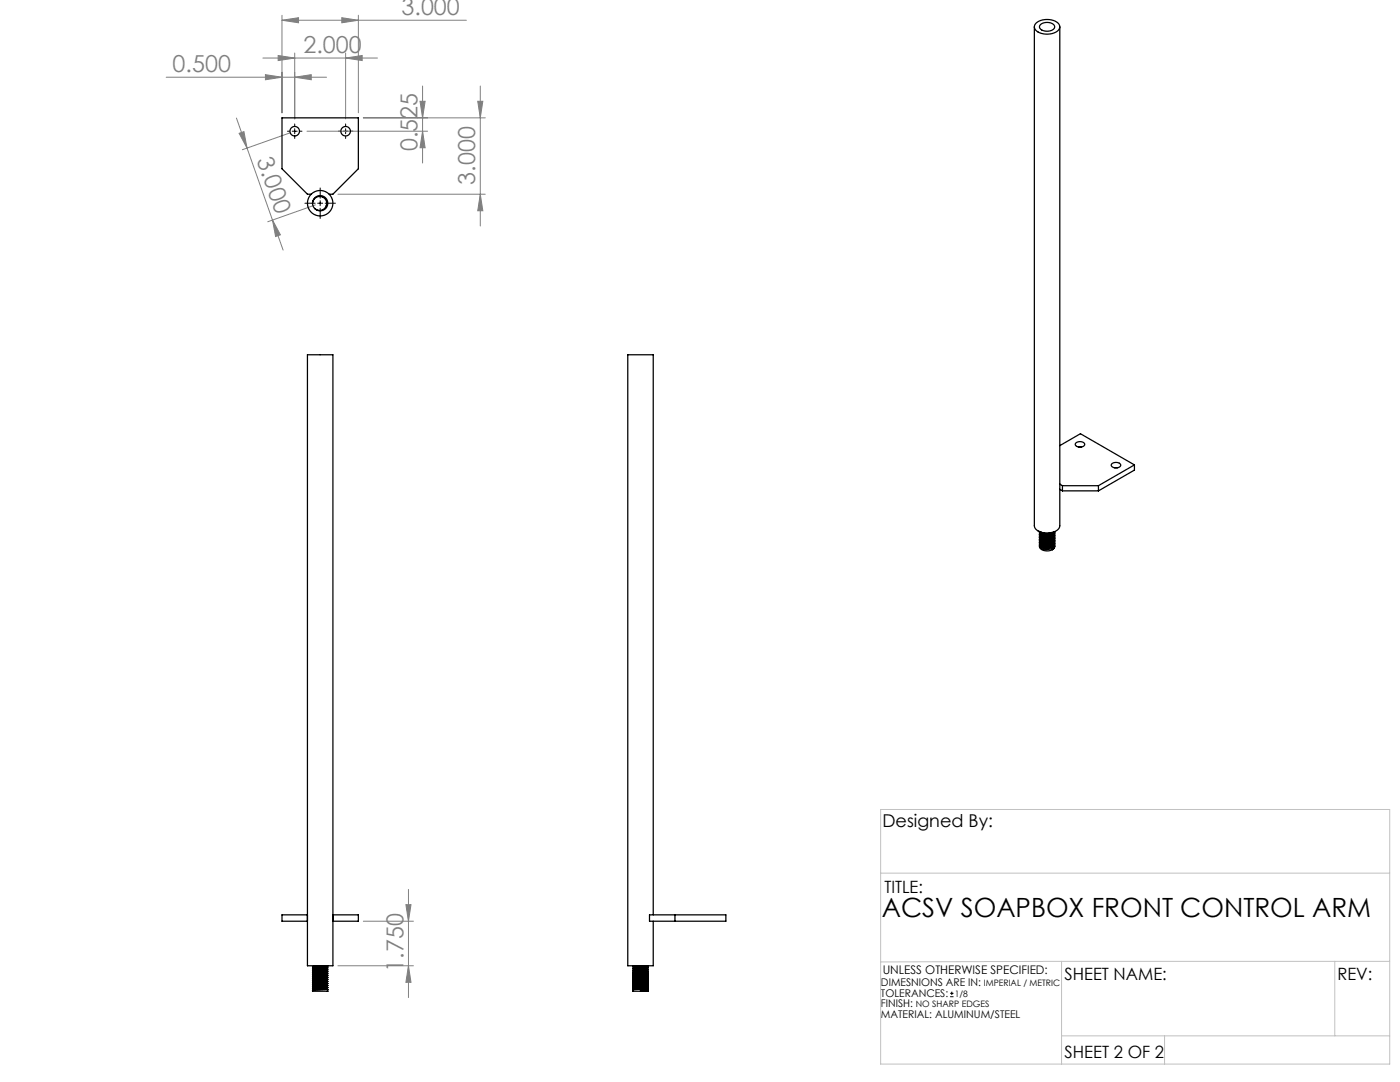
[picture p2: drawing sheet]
<svg xmlns="http://www.w3.org/2000/svg" width="279mm" height="216mm" viewBox="0 0 279 216" stroke-linecap="round" stroke-linejoin="round" font-family="sans-serif">
<path d="M58.3 26.2h1M58.8 25.7v1M68.5 26.2h1M69 25.7v1M63.4 40.6h1M63.9 40.1v.9M189.6 198.9h.7M189.6 198.2h.7M190 197.9v.6" fill="none" stroke="#000" stroke-width=".2"/>
<g fill="none" stroke="#808080" stroke-width=".2">
<path d="M33.2 15.4h32M52.5 11.6h22.8M53 14.9l3.3 .5-3.3 .5zM55.5 11.1l3.3 .5-3.3 .5zM56.3 4l3.3-.5v1zM56.3 3v19.5M56.3 4h36.8M58.8 10.6v13.1M58.8 15.4l3.3-.5v1zM68.2 3.5l3.3 .5-3.3 .5zM69 11.6l3.3-.5v1zM69 10.6v13.1"/>
<path d="M71.5 3v19.5M84.3 17.2v15.3M95.9 17.2v27.9M47.2 23.6l7.2 20.3M47.7 26.6l1-.3 .6 3.2zM57.9 26.5l-9.5 3.4M61.3 26.2h24M67.4 38.8h29.5M72.5 23.5h24.4M83.8 20.2h1l-.5 3.3zM84.3 26.2l.5 3.3h-1zM95.3 20.2h1.1l-.5 3.3z"/>
<path d="M95.9 38.8l.5 3.3h-1.1zM54.4 43.9l2.1 6M54.4 43.9l1.6 3-1 .3zM63 40.9l-9.6 3.3M81.5 177.5v21.6M67.4 192.7h15.1M72.5 183.8h10M81 180.5h1l-.5 3.3zM81.5 192.7l.5 3.3h-1z"/>
</g>
<path d="M57.8 26.2h-.4M58.8 25.2v-.5M58.8 27.2v.4M59.8 26.2h.5M63.9 39.6v-2.1M68 26.2h-.5M69 25.2v-.5M69 27.2v.4M70 26.2h.4M62.9 40.6h-2M63.9 41.6v2M64.9 40.6h2" fill="none" stroke="#000" stroke-width=".2" stroke-dasharray="15.2 1.3 1.3 1.3"/>
<path d="M175.8 161.5h101.6v50.8h-101.6zM175.8 174.2h101.6M211.9 191.8h65.5M211.9 191.8v20.5M211.9 191.8l-36.1 .1M266.4 191.8v14.9M211.9 206.7h65.5M232.4 206.7v5.6" fill="none" stroke="#c0c0c0" stroke-width=".2"/>
<g fill="#808080">
<path d="M54.4 43.9l1.6 3-1 .3zM47.7 26.6l1-.3 .6 3.2z"/>
<path d="M55.5 11.1l3.3 .5-3.3 .5zM69 11.6l3.3-.5v1z"/>
<path d="M84.3 26.2l.5 3.3h-1zM83.8 20.2h1l-.5 3.3zM95.9 38.8l.5 3.3h-1.1zM95.3 20.2h1.1l-.5 3.3z"/>
<path d="M81.5 192.7l.5 3.3h-1zM81 180.5h1l-.5 3.3z"/>
<path d="M53 14.9l3.3 .5-3.3 .5zM58.8 15.4l3.3-.5v1zM56.3 4l3.3-.5v1zM68.2 3.5l3.3 .5-3.3 .5z"/>
</g>
<g fill="none" stroke="#000" stroke-width=".25">
<path d="M206.4 5.4v99.5a2.29 2.29 0 0 0 2.7 1.5 2.22 2.22 0 0 0 2.4-1.5v-99.5M206.8 4.6a3.6 3.6 0 0 1 4.5 .2 1.22 1.22 0 0 1-1 1.8 3.4 3.4 0 0 1-3.8-.8v-.8zM207.6 4.9a2.06 2.06 0 0 1 2.8 .2 1.08 1.08 0 0 1-1.3 1.1 1.33 1.33 0 0 1-1.7-.9zM62.1 38.8h-.7l-5.1-5.1v-10.2h15.2v10.2l-5.1 5.1h-.7M62.4 40.6a1.42 1.42 0 0 1 1.8-1.4 1.42 1.42 0 0 1 .8 2.1 1.42 1.42 0 0 1-2.2 .3M61.4 70.8h5v121.9h-5zM211.5 88.9l4.1-2.4 10.8 6.3M211.5 96.6l.5 .3M211.5 97.6l.5 .3M212 96.9h7.2M212 97.9h7.2M212 96.9v1"/>
<path d="M214.7 88.4a1.07 1.07 0 0 1 1.8 .4 1.13 1.13 0 0 1-1.9-.1zM215.2 89.2h.7M219.2 96.9v1M221.9 92.6a1.15 1.15 0 0 1 1.8 .2 1.13 1.13 0 0 1-1.9 .1zM222.4 93.3h.6M226.4 92.8l-7.2 4.1M226.4 92.8v1l-7.2 4.1M207.4 108.9a1.43 1.43 0 0 0 2.1 1l.5-.2M207.4 106.3h.1M207.4 107.9h.1M207.4 106a1.78 1.78 0 0 0 3 .2v-.1M207.5 106.1a1.88 1.88 0 0 0 2.9 0"/>
<path d="M207.7 106.2a2.25 2.25 0 0 0 2.3 0M207.8 106.2a2.35 2.35 0 0 0 2.1 .1M210.1 109.3h.1M210.5 108.9l-.1 .5-.4 .3M210.5 108.6a1.31 1.31 0 0 1-1.7 1.1 1.07 1.07 0 0 1-1.3-1M210.5 108.2a1.31 1.31 0 0 1-1.7 1.1 1.07 1.07 0 0 1-1.3-.9M210.5 107.9a1.31 1.31 0 0 1-1.7 1.1 1.07 1.07 0 0 1-1.3-.9M210.5 107.6a1.31 1.31 0 0 1-1.7 1.1 1.07 1.07 0 0 1-1.3-.9M210.5 107.3a1.31 1.31 0 0 1-1.7 1.1 1.07 1.07 0 0 1-1.3-1M210.5 107a1.31 1.31 0 0 1-1.7 1.1 1.07 1.07 0 0 1-1.3-1M210.5 106.7a1.31 1.31 0 0 1-1.7 1 1.07 1.07 0 0 1-1.3-.9M210.5 106.3a1.31 1.31 0 0 1-1.7 1.1 1.07 1.07 0 0 1-1.3-.9"/>
<path d="M210.5 106.1a1.34 1.34 0 0 1-1.7 1 1.07 1.07 0 0 1-1.3-.9M210.5 108.7l-.1 .4-.4 .3v.3M210.5 107.1a1.78 1.78 0 0 1-2.9 .5l-.2-.3M210.5 109l-.1 .4-.4 .3M210.5 108.4a1.78 1.78 0 0 1-2.9 .5l-.2-.4M210.5 108.1a1.78 1.78 0 0 1-2.9 .5l-.2-.4M210.5 107.7v.1a1.78 1.78 0 0 1-2.9 .4l-.2-.3M210.5 107.4v.1a1.78 1.78 0 0 1-2.9 .4l-.2-.3M210.5 106.8a1.78 1.78 0 0 1-2.9 .5l-.2-.4M210.5 106.5a1.78 1.78 0 0 1-2.9 .5l-.2-.4M210.5 106.1v.1a1.78 1.78 0 0 1-2.9 .4l-.2-.3M210.5 107.1h.1"/>
<path d="M210.5 108.7h.1M61.4 182.5h-5.1v1.3h5.1M62.4 197.6v.2h3M62.4 192.9v.1M62.4 193.3h.1M62.4 193.7h.1M62.4 194.1h.1M62.4 194.5h.1M62.4 195.2v.1M62.4 195.6v.1M62.4 196v.1M62.4 196.4v.1"/>
<path d="M62.4 196.8v.1M62.4 197.2v.1M62.4 196.9l.2 .2M62.4 196.5l.2 .2M62.4 196.1l.2 .2M62.4 195.7l.2 .2M62.4 195.3l.2 .2M62.4 194.9l.2 .2M62.4 194.5l.2 .2M62.4 194.1l.2 .2M62.4 193.7l.2 .2M62.4 193.3l.2 .3"/>
<path d="M62.4 193l.2 .2M62.4 197.3l.2 .2M62.4 192.9l3-.2-3 .3M62.6 193.9v.1M62.6 192.7v.1M62.6 197.1l-.2 .1M62.6 196.7l-.2 .1M62.6 196.3l-.2 .1M62.6 195.5l-.2 .1M62.6 195.1l-.2 .1M62.6 194.7l-.2 .2M62.6 194.3l-.2 .2"/>
<path d="M62.6 193.9l-.2 .2M62.6 193.2l-.2 .1M62.6 192.8l-.2 .1M62.6 197.5l-.2 .1M63.4 192.7l-.8 .1M65.1 197.2l-2.5 .2M65.1 196.8l-2.5 .2M65.1 196.4l-2.5 .2M65.1 196l-2.5 .2M65.1 195.6l-2.5 .2M65.1 195.3l-2.5 .1M65.1 194.9l-2.5 .1"/>
<path d="M65.1 194.5l-2.5 .1M65.1 194.1l-2.5 .1M65.1 193.7l-2.5 .2M65.1 193.3l-2.5 .2M65.1 192.9l-2.5 .2M65.1 196.9l.2 .1M65.1 196.5l.2 .1M65.1 196.1l.2 .1M65.1 195.7l.2 .1M65.1 195.3l.2 .1M65.1 194.5l.2 .1M65.1 194.1l.2 .1"/>
<path d="M65.1 193.7l.2 .2M65.1 193.3l.2 .2M65.1 193l.2 .1M65.2 195.6v.1l-2.5 .2-.3 .1M65.2 193.3v.1l-2.5 .1-.3 .2M65.2 197.2l-.2 .1-2.4 .2M65.2 196.8l-.2 .1-2.4 .2M65.2 196.4l-.2 .1-2.4 .2M65.2 196l-.2 .1-2.4 .2M65.2 195.2l-.2 .2-2.4 .1M65.2 194.8l-.2 .2-2.4 .1M65.2 194.4l-.2 .2-2.4 .1"/>
<path d="M65.2 194.1l-.2 .1-2.4 .1M65.2 193.7l-.2 .1-2.4 .1M65.2 192.9l-.2 .1-2.4 .2M65.3 197.8h.1M65.3 197.4h.1l-3 .2M65.3 197h.1l-3 .2M65.3 196.6h.1l-3 .2M65.3 196.2h.1l-3 .2M65.3 195.8h.1l-3 .2M65.3 195.4h.1l-3 .2M65.3 195l.1 .1-3 .1M65.3 194.6l.1 .1-3 .2"/>
<path d="M65.3 194.2l.1 .1-3 .2M65.3 193.9h.1l-3 .2M65.3 193.5h.1l-3 .2M65.3 193.1h.1l-3 .2M65.3 197.1l-.2 .1 .2 .2M65.3 194.7l-.2 .2 .2 .1M65.3 196.7l-.2 .1M65.3 196.3l-.2 .1M65.3 195.9l-.2 .1M65.3 195.5l-.2 .1M65.3 195.1l-.2 .2M65.3 194.3l-.2 .2"/>
<path d="M65.3 194l-.2 .1M65.3 193.6l-.2 .1M65.3 193.2l-.2 .1M65.3 192.8l-.2 .1M65.4 197l-3 .3M65.4 196.6l-3 .3M65.4 196.2l-3 .3M65.4 195.8l-3 .3M65.4 195.4l-3 .3M65.4 195.1l-3 .2M65.4 194.7l-3 .2M65.4 194.3l-3 .2"/>
<path d="M65.4 193.9l-3 .2M65.4 193.5l-3 .2M65.4 193.1l-3 .2M65.4 197.4v.4M66.4 182.5h5.1v1.3h-5.1M126.3 197.5v.3h1.5M126.3 192.8v.1M126.3 193.2h.1M126.3 193.6h.1M126.3 194h.1M126.3 194.4h.1M126.3 194.8h.1"/>
<path d="M126.3 195.2h.1M126.3 195.5v.1M126.3 195.9v.1M126.3 196.3v.1M126.3 196.7v.1M126.3 197.1v.1M126.3 196.4l3-.2a2.9 2.9 0 0 1-1.8 .2l-1 .1zM126.3 194l3-.2a2.91 2.91 0 0 1-1.8 .3h-1zM126.5 192.7l-.2 .1 1.5-.1M126.5 196.9v.1M126.5 196.5v.1M126.5 195.7v.1"/>
<path d="M126.5 195.3v.1M126.5 194.9v.1M126.5 194.5v.1M126.5 194.1v.1M126.5 193.8v.1M126.5 193.4v.1M126.5 193v.1M126.5 197.3v.1M128.9 192.7l-2.6 .2 .2 .1M129.1 197.6l-1.3 .1M129.1 197.2l-2.6 .2M129.1 196.8l-2.6 .2"/>
<path d="M129.1 196.4l-2.6 .2M129.1 195.6l-2.6 .2M129.1 195.2l-2.6 .2M129.1 194.8l-2.6 .2M129.1 194.4l-2.6 .2M129.1 194.1l-2.6 .1M129.1 193.3l-2.6 .2M129.1 192.9l-2.6 .2M129.1 195.9l-2.5 .2-.1 .1M129.1 197.5l-1.3 .1M129.1 197.1l-2.6 .2M129.1 196.7l-2.6 .2"/>
<path d="M129.1 195.5l-2.6 .2M129.1 195.1l-2.6 .2M129.1 194.7l-2.6 .2M129.1 194.4l-2.6 .1M129.1 193.6l-2.6 .2M129.1 193.2l-2.6 .2M129.1 192.8l-2.6 .2M129.1 197.1l.2-.1-3 .2 .2 .1M129.1 196.7l.2-.1-3 .2 .2 .1M129.1 195.9l.2-.1-3 .2 .2 .1M129.1 195.5l.2-.1-3 .2 .2 .1M129.1 194.7l.2-.1-3 .2 .2 .1"/>
<path d="M129.1 194.4l.2-.2-3 .2 .2 .1M129.1 193.6l.2-.2-3 .2 .2 .2M129.1 193.2l.2-.1-3 .1 .2 .2M129.1 197.2l.2 .1-3 .2 .2-.1M129.1 196.8l.2 .1-3 .2 .2-.1M129.1 196.4l.2 .1-3 .2 .2-.1M129.1 196l.2 .1-3 .2 .2-.1M129.1 195.6l.2 .1-3 .2 .2-.1M129.1 195.2l.2 .1-3 .2 .2-.1M129.1 194.8l.2 .2-3 .1 .2-.1M129.1 194.4l.2 .2-3 .2 .2-.2M129.1 194l.2 .2-3 .2 .2-.2"/>
<path d="M129.1 193.7l.2 .1-3 .2 .2-.1M129.1 193.3l.2 .1-3 .2 .2-.1M129.1 192.9l.2 .1-3 .2 .2-.1M129.1 197.6l.2 .1-1.5 .1M129.1 197.1v.1M129.1 196.7v.1M129.1 196.3v.1M129.1 195.9l-.1 .1-2.5 .2M129.1 195.5v.1M129.1 195.1v.1M129.1 194.7v.1M129.1 194.3v.1"/>
<path d="M129.1 194v.1M129.1 193.6l-.1 .1-2.5 .2M129.1 193.2v.1M129.1 192.8v.1M129.1 197.5v.1M129.3 192.7l-.2 .1M129.3 195l-3 .2 .2 .1M129.3 197.3l-1.5 .1v.4M129.3 195l-.2 .1M129.3 197.4l-.2 .1M129.4 197.7l-1.6 .1M129.4 193v.1"/>
<path d="M129.4 193.4h.1M129.4 193.8h.1M129.4 194.2h.1M129.4 194.6h.1M129.4 195h.1M129.4 195.3v.1M129.4 195.7v.1M129.4 196.1v.1M129.4 196.5v.1M129.4 196.9v.1M129.4 197.3h.1M129.6 182.5h15.3v1.3h-15.3z"/>
<path d="M130.4 182.5v-111.7h-5.1v121.9h5.1v-8.9M134.7 182.5v1.3"/>
<circle cx="58.8" cy="26.2" r=".95"/>
<circle cx="69" cy="26.2" r=".95"/>
<circle cx="63.9" cy="40.6" r="1.52"/>
<circle cx="63.9" cy="40.6" r="2.54"/>
</g>
<text font-size="5.3" x="176" y="182.9">ACSV SOAPBOX FRONT CONTROL ARM</text>
<g font-size="4.7" fill="#808080">
<text x="80.1" y="3">3.000</text>
<text x="60.6" y="10.6">2.000</text>
<text x="34.5" y="14.4">0.500</text>
<text x="51.2" y="31.9" transform="rotate(71 51.2 31.9)">3.000</text>
<text x="83.3" y="30.1" transform="rotate(-90 83.3 30.1)">0.525</text>
<text x="94.8" y="36.8" transform="rotate(-90 94.8 36.8)">3.000</text>
<text x="80.5" y="193.9" transform="rotate(-90 80.5 193.9)">1.750</text>
</g>
<text font-size="3.5" x="176.1" y="165">Designed By:</text>
<g font-size="3.4">
<text x="176.5" y="178.1">TITLE:</text>
<text x="212.5" y="195.5">SHEET NAME:</text>
<text x="266.9" y="195.5">REV:</text>
<text x="212.5" y="211.1">SHEET 2 OF 2</text>
</g>
<text font-size="2.4" x="176.2" y="194.4">UNLESS OTHERWISE SPECIFIED:</text>
<g font-size="2.1">
<text x="175.8" y="196.8">DIMESNIONS ARE IN:</text>
<text x="175.8" y="198.9">TOLERANCES:</text>
<text x="175.8" y="201">FINISH:</text>
<text x="175.8" y="203.1">MATERIAL: ALUMINUM/STEEL</text>
</g>
<g font-size="1.8">
<text x="196.3" y="196.8">IMPERIAL / METRIC</text>
<text x="182.8" y="201">NO SHARP EDGES</text>
<text x="190.5" y="198.9">1/8</text>
</g>
</svg>
